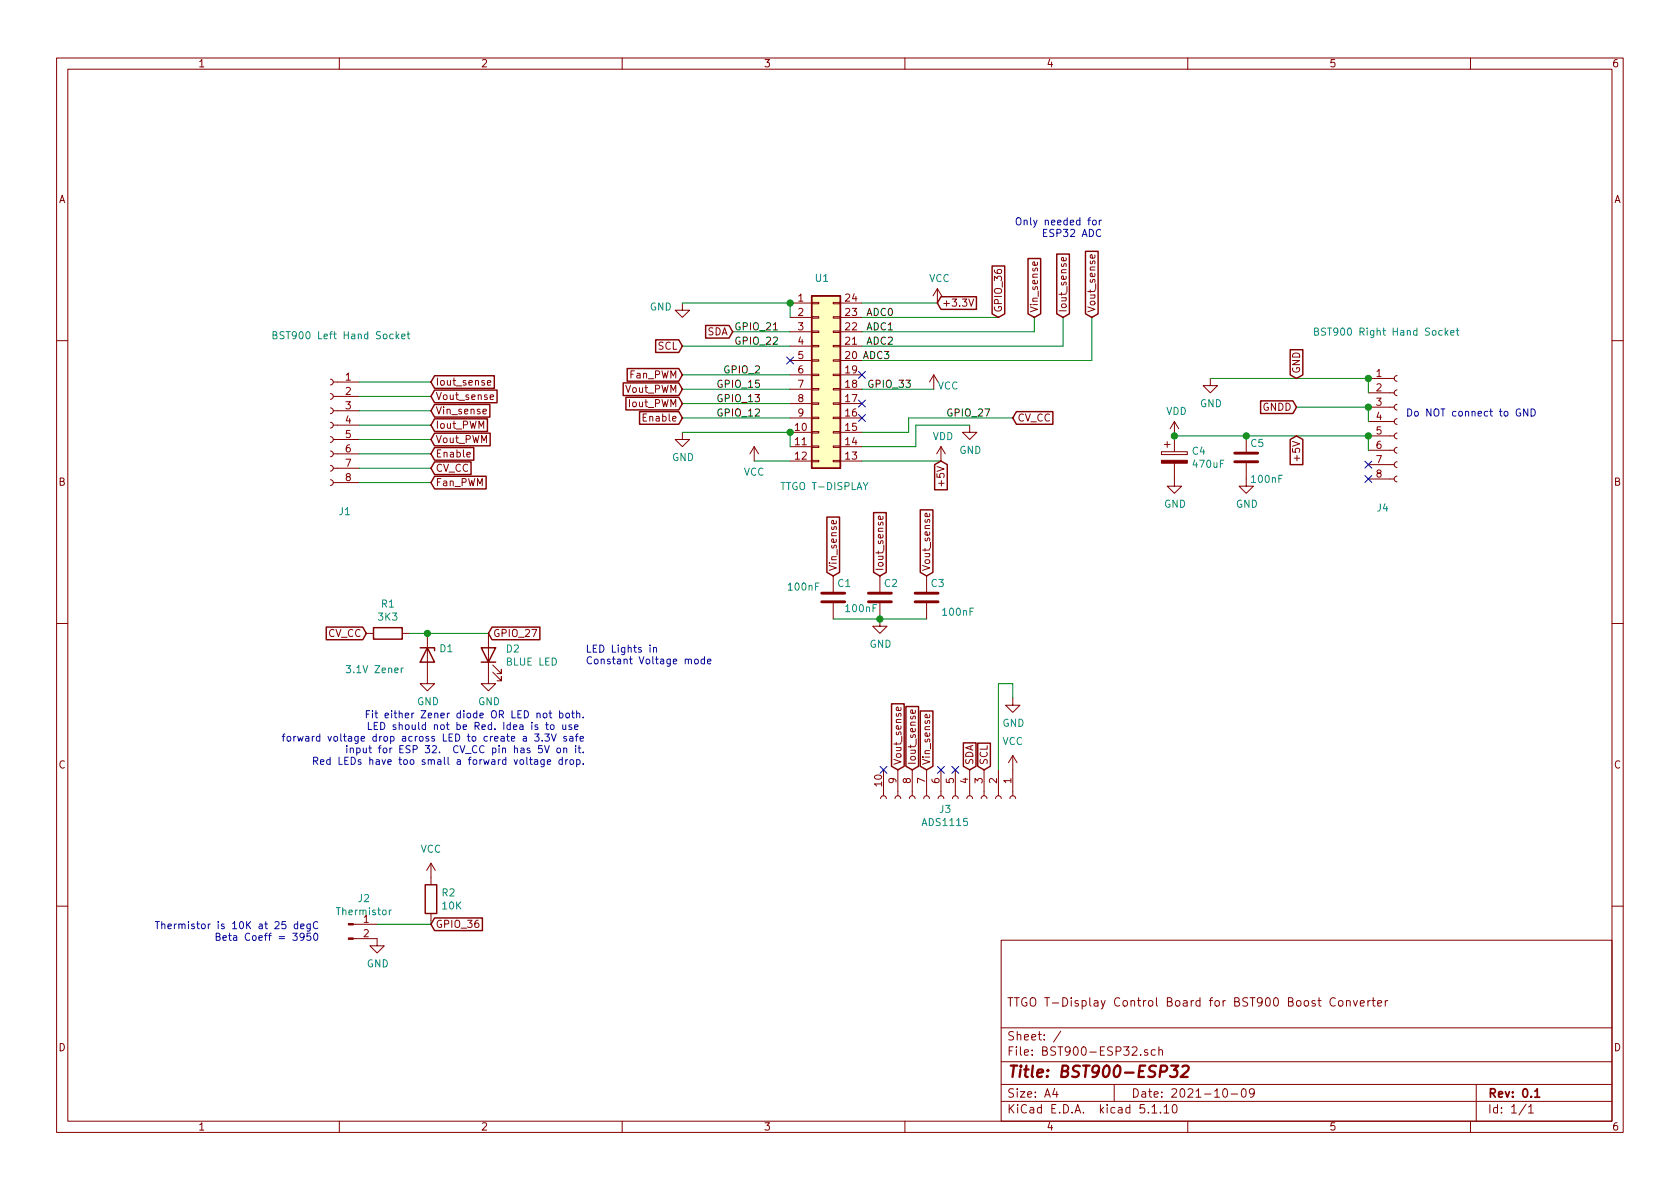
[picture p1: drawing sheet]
EESchema Schematic File Version 4
EELAYER 30 0
EELAYER END
$Descr A4 11693 8268
encoding utf-8
Sheet 1 1
Title "BST900-ESP32"
Date "2021-10-09"
Rev "0.1"
Comp ""
Comment1 "TTGO T-Display Control Board for BST900 Boost Converter"
Comment2 ""
Comment3 ""
Comment4 ""
$EndDescr
$Comp
L Connector:Conn_01x08_Female J1
U 1 1
P 2300 2950
F 0 "J1" H 2200 2350 50  0000 C CNN
F 1 "BST900 Left Hand Socket" H 2225 3575 50  0000 C CNN
F 2 "" H 2300 2950 50  0001 C CNN
F 3 "~" H 2300 2950 50  0001 C CNN
	1    2300 2950
	-1   0    0    -1  
$EndComp
Wire Wire Line
	2500 2650 3000 2650
Wire Wire Line
	2500 2750 3000 2750
Wire Wire Line
	2500 2850 3000 2850
Wire Wire Line
	2500 2950 3000 2950
Wire Wire Line
	2500 3050 3000 3050
Wire Wire Line
	2500 3150 3000 3150
Wire Wire Line
	2500 3250 3000 3250
Wire Wire Line
	2500 3350 3000 3350
Text GLabel 3000 3350 2    50   Input ~ 0
Fan_PWM
Text GLabel 3000 3250 2    50   Input ~ 0
CV_CC
Text GLabel 3000 3150 2    50   Input ~ 0
Enable
Text GLabel 3000 3050 2    50   Input ~ 0
Vout_PWM
Text GLabel 3000 2950 2    50   Input ~ 0
Iout_PWM
Text GLabel 3000 2850 2    50   Input ~ 0
Vin_sense
Text GLabel 3000 2750 2    50   Input ~ 0
Vout_sense
Text GLabel 3000 2650 2    50   Input ~ 0
Iout_sense
$Comp
L Connector:Conn_01x08_Female J4
U 1 1
P 9725 2925
F 0 "J4" H 9625 2325 50  0000 C CNN
F 1 "BST900 Right Hand Socket" H 9650 3550 50  0000 C CNN
F 2 "" H 9725 2925 50  0001 C CNN
F 3 "~" H 9725 2925 50  0001 C CNN
	1    9725 2925
	1    0    0    -1  
$EndComp
Wire Wire Line
	9525 2825 9025 2825
Text GLabel 9025 3025 3    50   Input ~ 0
+5V
Text GLabel 9025 2825 0    50   Input ~ 0
GNDD
Text GLabel 9025 2625 1    50   Input ~ 0
GND
NoConn ~ 9525 3325
NoConn ~ 9525 3225
Wire Wire Line
	9525 2725 9525 2625
Connection ~ 9525 2625
Wire Wire Line
	9525 2925 9525 2825
Connection ~ 9525 2825
Wire Wire Line
	9525 3125 9525 3025
Connection ~ 9525 3025
Text Notes 10700 2900 2    50   ~ 0
Do NOT connect to GND
Wire Wire Line
	8425 2625 9525 2625
$Comp
L power:GND #PWR017
U 1 1
P 8425 2625
F 0 "#PWR017" H 8425 2375 50  0001 C CNN
F 1 "GND" H 8430 2452 50  0000 C CNN
F 2 "" H 8425 2625 50  0001 C CNN
F 3 "" H 8425 2625 50  0001 C CNN
	1    8425 2625
	1    0    0    -1  
$EndComp
Wire Wire Line
	8175 3025 8675 3025
$Comp
L power:VDD #PWR015
U 1 1
P 8175 3025
F 0 "#PWR015" H 8175 2875 50  0001 C CNN
F 1 "VDD" H 8190 3198 50  0000 C CNN
F 2 "" H 8175 3025 50  0001 C CNN
F 3 "" H 8175 3025 50  0001 C CNN
	1    8175 3025
	1    0    0    -1  
$EndComp
$Comp
L device:CP C4
U 1 1
P 8175 3175
F 0 "C4" H 8293 3221 50  0000 L CNN
F 1 "470uF" H 8293 3130 50  0000 L CNN
F 2 "" H 8213 3025 50  0001 C CNN
F 3 "~" H 8175 3175 50  0001 C CNN
	1    8175 3175
	1    0    0    -1  
$EndComp
Connection ~ 8175 3025
$Comp
L power:GND #PWR016
U 1 1
P 8175 3325
F 0 "#PWR016" H 8175 3075 50  0001 C CNN
F 1 "GND" H 8180 3152 50  0000 C CNN
F 2 "" H 8175 3325 50  0001 C CNN
F 3 "" H 8175 3325 50  0001 C CNN
	1    8175 3325
	1    0    0    -1  
$EndComp
$Comp
L device:C C5
U 1 1
P 8675 3175
F 0 "C5" H 8700 3275 50  0000 L CNN
F 1 "100nF" H 8700 3025 50  0000 L CNN
F 2 "" H 8713 3025 50  0001 C CNN
F 3 "~" H 8675 3175 50  0001 C CNN
	1    8675 3175
	1    0    0    -1  
$EndComp
Connection ~ 8675 3025
Wire Wire Line
	8675 3025 9525 3025
$Comp
L power:GND #PWR018
U 1 1
P 8675 3325
F 0 "#PWR018" H 8675 3075 50  0001 C CNN
F 1 "GND" H 8680 3152 50  0000 C CNN
F 2 "" H 8675 3325 50  0001 C CNN
F 3 "" H 8675 3325 50  0001 C CNN
	1    8675 3325
	1    0    0    -1  
$EndComp
Text GLabel 2550 4400 0    50   Input ~ 0
CV_CC
$Comp
L device:R R1
U 1 1
P 2700 4400
F 0 "R1" V 2493 4400 50  0000 C CNN
F 1 "3K3" V 2584 4400 50  0000 C CNN
F 2 "" V 2630 4400 50  0001 C CNN
F 3 "~" H 2700 4400 50  0001 C CNN
	1    2700 4400
	0    1    1    0   
$EndComp
Wire Wire Line
	2850 4400 2975 4400
$Comp
L device:LED D2
U 1 1
P 3400 4550
F 0 "D2" V 3439 4432 50  0000 R CNN
F 1 "BLUE LED" V 3348 4432 50  0000 R CNN
F 2 "" H 3400 4550 50  0001 C CNN
F 3 "~" H 3400 4550 50  0001 C CNN
	1    3400 4550
	0    -1   -1   0   
$EndComp
$Comp
L power:GND #PWR04
U 1 1
P 3400 4700
F 0 "#PWR04" H 3400 4450 50  0001 C CNN
F 1 "GND" H 3405 4527 50  0000 C CNN
F 2 "" H 3400 4700 50  0001 C CNN
F 3 "" H 3400 4700 50  0001 C CNN
	1    3400 4700
	1    0    0    -1  
$EndComp
$Comp
L device:D_Zener D1
U 1 1
P 2975 4550
F 0 "D1" V 2929 4630 50  0000 L CNN
F 1 "3.1V Zener" V 3075 3975 50  0000 L CNN
F 2 "" H 2975 4550 50  0001 C CNN
F 3 "~" H 2975 4550 50  0001 C CNN
	1    2975 4550
	0    1    1    0   
$EndComp
Connection ~ 2975 4400
Wire Wire Line
	2975 4400 3400 4400
$Comp
L power:GND #PWR02
U 1 1
P 2975 4700
F 0 "#PWR02" H 2975 4450 50  0001 C CNN
F 1 "GND" H 2980 4527 50  0000 C CNN
F 2 "" H 2975 4700 50  0001 C CNN
F 3 "" H 2975 4700 50  0001 C CNN
	1    2975 4700
	1    0    0    -1  
$EndComp
Text Notes 4075 5325 2    50   ~ 0
Fit either Zener diode OR LED not both.\nLED should not be Red. Idea is to use \nforward voltage drop across LED to create a 3.3V safe\ninput for ESP 32.  CV_CC pin has 5V on it.\nRed LEDs have too small a forward voltage drop.
Text GLabel 3400 4400 2    50   Input ~ 0
GPIO_27
$Comp
L Connector_Generic:Conn_02x12_Counter_Clockwise U1
U 1 1
P 5700 2600
F 0 "U1" H 5775 3275 50  0000 R CNN
F 1 "TTGO T-DISPLAY" H 6050 1825 50  0000 R CNN
F 2 "" H 5700 2600 50  0001 C CNN
F 3 "~" H 5700 2600 50  0001 C CNN
	1    5700 2600
	1    0    0    -1  
$EndComp
Wire Wire Line
	6000 3200 6550 3200
$Comp
L power:VDD #PWR011
U 1 1
P 6550 3200
F 0 "#PWR011" H 6550 3050 50  0001 C CNN
F 1 "VDD" H 6565 3373 50  0000 C CNN
F 2 "" H 6550 3200 50  0001 C CNN
F 3 "" H 6550 3200 50  0001 C CNN
	1    6550 3200
	1    0    0    -1  
$EndComp
Text GLabel 6550 3200 3    50   Input ~ 0
+5V
Wire Wire Line
	5500 2200 5500 2100
Wire Wire Line
	5500 2100 4750 2100
Connection ~ 5500 2100
$Comp
L power:GND #PWR05
U 1 1
P 4750 2100
F 0 "#PWR05" H 4750 1850 50  0001 C CNN
F 1 "GND" H 4600 2075 50  0000 C CNN
F 2 "" H 4750 2100 50  0001 C CNN
F 3 "" H 4750 2100 50  0001 C CNN
	1    4750 2100
	1    0    0    -1  
$EndComp
Wire Wire Line
	5500 3100 5500 3000
Wire Wire Line
	5500 3000 4750 3000
Connection ~ 5500 3000
$Comp
L power:GND #PWR06
U 1 1
P 4750 3000
F 0 "#PWR06" H 4750 2750 50  0001 C CNN
F 1 "GND" H 4755 2827 50  0000 C CNN
F 2 "" H 4750 3000 50  0001 C CNN
F 3 "" H 4750 3000 50  0001 C CNN
	1    4750 3000
	1    0    0    -1  
$EndComp
Wire Wire Line
	6000 3100 6375 3100
Wire Wire Line
	6375 3100 6375 2950
Wire Wire Line
	6375 2950 6750 2950
$Comp
L power:GND #PWR012
U 1 1
P 6750 2950
F 0 "#PWR012" H 6750 2700 50  0001 C CNN
F 1 "GND" H 6755 2777 50  0000 C CNN
F 2 "" H 6750 2950 50  0001 C CNN
F 3 "" H 6750 2950 50  0001 C CNN
	1    6750 2950
	1    0    0    -1  
$EndComp
Wire Wire Line
	6000 2100 6525 2100
$Comp
L power:VCC #PWR010
U 1 1
P 6525 2100
F 0 "#PWR010" H 6525 1950 50  0001 C CNN
F 1 "VCC" H 6540 2273 50  0000 C CNN
F 2 "" H 6525 2100 50  0001 C CNN
F 3 "" H 6525 2100 50  0001 C CNN
	1    6525 2100
	1    0    0    -1  
$EndComp
Wire Wire Line
	5500 3200 5250 3200
$Comp
L power:VCC #PWR07
U 1 1
P 5250 3200
F 0 "#PWR07" H 5250 3050 50  0001 C CNN
F 1 "VCC" H 5250 3125 50  0000 C CNN
F 2 "" H 5250 3200 50  0001 C CNN
F 3 "" H 5250 3200 50  0001 C CNN
	1    5250 3200
	1    0    0    -1  
$EndComp
Text GLabel 6525 2100 2    50   Input ~ 0
+3.3V
$Comp
L Connector:Conn_01x02_Male J2
U 1 1
P 2425 6425
F 0 "J2" H 2533 6606 50  0000 C CNN
F 1 "Thermistor" H 2533 6515 50  0000 C CNN
F 2 "" H 2425 6425 50  0001 C CNN
F 3 "~" H 2425 6425 50  0001 C CNN
	1    2425 6425
	1    0    0    -1  
$EndComp
$Comp
L device:R R2
U 1 1
P 3000 6250
F 0 "R2" H 3070 6296 50  0000 L CNN
F 1 "10K" H 3070 6205 50  0000 L CNN
F 2 "" V 2930 6250 50  0001 C CNN
F 3 "~" H 3000 6250 50  0001 C CNN
	1    3000 6250
	1    0    0    -1  
$EndComp
Wire Wire Line
	2625 6425 3000 6425
Wire Wire Line
	3000 6425 3000 6400
$Comp
L power:VCC #PWR03
U 1 1
P 3000 6100
F 0 "#PWR03" H 3000 5950 50  0001 C CNN
F 1 "VCC" H 3000 6300 50  0000 C CNN
F 2 "" H 3000 6100 50  0001 C CNN
F 3 "" H 3000 6100 50  0001 C CNN
	1    3000 6100
	1    0    0    -1  
$EndComp
$Comp
L power:GND #PWR01
U 1 1
P 2625 6525
F 0 "#PWR01" H 2625 6275 50  0001 C CNN
F 1 "GND" H 2630 6352 50  0000 C CNN
F 2 "" H 2625 6525 50  0001 C CNN
F 3 "" H 2625 6525 50  0001 C CNN
	1    2625 6525
	1    0    0    -1  
$EndComp
Text Notes 2225 6550 2    50   ~ 0
Thermistor is 10K at 25 degC\nBeta Coeff = 3950
Wire Wire Line
	6000 2200 6950 2200
Text GLabel 6950 2200 1    50   Input ~ 0
GPIO_36
Text Label 6225 2200 2    50   ~ 0
ADC0
Text GLabel 3000 6425 2    50   Input ~ 0
GPIO_36
Wire Wire Line
	6000 2300 7200 2300
Wire Wire Line
	7200 2300 7200 2200
Text Label 6225 2300 2    50   ~ 0
ADC1
Text GLabel 7200 2200 1    50   Input ~ 0
Vin_sense
Wire Wire Line
	6000 2400 7400 2400
Wire Wire Line
	7400 2400 7400 2200
Text Label 6225 2400 2    50   ~ 0
ADC2
Text GLabel 7400 2200 1    50   Input ~ 0
Iout_sense
Wire Wire Line
	6000 2500 7600 2500
Wire Wire Line
	7600 2500 7600 2200
Text GLabel 7600 2200 1    50   Input ~ 0
Vout_sense
Text Label 6200 2500 2    50   ~ 0
ADC3
Wire Wire Line
	6000 2700 6500 2700
$Comp
L power:VCC #PWR09
U 1 1
P 6500 2700
F 0 "#PWR09" H 6500 2550 50  0001 C CNN
F 1 "VCC" H 6600 2725 50  0000 C CNN
F 2 "" H 6500 2700 50  0001 C CNN
F 3 "" H 6500 2700 50  0001 C CNN
	1    6500 2700
	1    0    0    -1  
$EndComp
Text Label 6350 2700 2    50   ~ 0
GPIO_33
NoConn ~ 6000 2600
Wire Wire Line
	5500 2700 4750 2700
Text GLabel 4750 2700 0    50   Input ~ 0
Vout_PWM
Text Label 5300 2700 2    50   ~ 0
GPIO_15
Wire Wire Line
	5500 2800 4750 2800
Text GLabel 4750 2800 0    50   Input ~ 0
Iout_PWM
Text Label 5300 2800 2    50   ~ 0
GPIO_13
Wire Wire Line
	4750 2900 5500 2900
Text GLabel 4750 2900 0    50   Input ~ 0
Enable
Text Label 5300 2900 2    50   ~ 0
GPIO_12
Wire Wire Line
	5500 2600 4750 2600
Text GLabel 4750 2600 0    50   Input ~ 0
Fan_PWM
Text Label 5300 2600 2    50   ~ 0
GPIO_2
Wire Wire Line
	6000 3000 6325 3000
Wire Wire Line
	6325 3000 6325 2900
Wire Wire Line
	6325 2900 7050 2900
Text GLabel 7050 2900 2    50   Input ~ 0
CV_CC
Text Label 6900 2900 2    50   ~ 0
GPIO_27
Wire Wire Line
	5500 2300 5100 2300
Text GLabel 5100 2300 0    50   Input ~ 0
SDA
Text Label 5425 2300 2    50   ~ 0
GPIO_21
Wire Wire Line
	5500 2400 4750 2400
Text GLabel 4750 2400 0    50   Input ~ 0
SCL
Text Label 5425 2400 2    50   ~ 0
GPIO_22
NoConn ~ 5500 2500
NoConn ~ 6000 2900
NoConn ~ 6000 2800
Text Notes 7675 1650 2    50   ~ 0
Only needed for\nESP32 ADC
$Comp
L device:C C1
U 1 1
P 5800 4150
F 0 "C1" H 5825 4250 50  0000 L CNN
F 1 "100nF" H 5475 4225 50  0000 L CNN
F 2 "" H 5838 4000 50  0001 C CNN
F 3 "~" H 5800 4150 50  0001 C CNN
	1    5800 4150
	1    0    0    -1  
$EndComp
$Comp
L device:C C2
U 1 1
P 6125 4150
F 0 "C2" H 6150 4250 50  0000 L CNN
F 1 "100nF" H 5875 4075 50  0000 L CNN
F 2 "" H 6163 4000 50  0001 C CNN
F 3 "~" H 6125 4150 50  0001 C CNN
	1    6125 4150
	1    0    0    -1  
$EndComp
$Comp
L device:C C3
U 1 1
P 6450 4150
F 0 "C3" H 6475 4250 50  0000 L CNN
F 1 "100nF" H 6550 4050 50  0000 L CNN
F 2 "" H 6488 4000 50  0001 C CNN
F 3 "~" H 6450 4150 50  0001 C CNN
	1    6450 4150
	1    0    0    -1  
$EndComp
Wire Wire Line
	5800 4300 6125 4300
Wire Wire Line
	6125 4300 6450 4300
Connection ~ 6125 4300
$Comp
L power:GND #PWR08
U 1 1
P 6125 4300
F 0 "#PWR08" H 6125 4050 50  0001 C CNN
F 1 "GND" H 6130 4127 50  0000 C CNN
F 2 "" H 6125 4300 50  0001 C CNN
F 3 "" H 6125 4300 50  0001 C CNN
	1    6125 4300
	1    0    0    -1  
$EndComp
Text GLabel 5800 4000 1    50   Input ~ 0
Vin_sense
Text GLabel 6125 4000 1    50   Input ~ 0
Iout_sense
Text GLabel 6450 4000 1    50   Input ~ 0
Vout_sense
$Comp
L Connector:Conn_01x10_Female J3
U 1 1
P 6650 5550
F 0 "J3" V 6723 5480 50  0000 C CNN
F 1 "ADS1115" V 6814 5480 50  0000 C CNN
F 2 "" H 6650 5550 50  0001 C CNN
F 3 "~" H 6650 5550 50  0001 C CNN
	1    6650 5550
	0    1    1    0   
$EndComp
$Comp
L power:VCC #PWR014
U 1 1
P 7050 5350
F 0 "#PWR014" H 7050 5200 50  0001 C CNN
F 1 "VCC" H 7050 5550 50  0000 C CNN
F 2 "" H 7050 5350 50  0001 C CNN
F 3 "" H 7050 5350 50  0001 C CNN
	1    7050 5350
	1    0    0    -1  
$EndComp
$Comp
L power:GND #PWR013
U 1 1
P 7050 4850
F 0 "#PWR013" H 7050 4600 50  0001 C CNN
F 1 "GND" H 7055 4677 50  0000 C CNN
F 2 "" H 7050 4850 50  0001 C CNN
F 3 "" H 7050 4850 50  0001 C CNN
	1    7050 4850
	1    0    0    -1  
$EndComp
Wire Wire Line
	6950 5350 6950 4750
Wire Wire Line
	6950 4750 7050 4750
Wire Wire Line
	7050 4750 7050 4850
Text GLabel 6850 5350 1    50   Input ~ 0
SCL
Text GLabel 6750 5350 1    50   Input ~ 0
SDA
NoConn ~ 6650 5350
NoConn ~ 6550 5350
Text GLabel 6450 5350 1    50   Input ~ 0
Vin_sense
Text GLabel 6350 5350 1    50   Input ~ 0
Iout_sense
Text GLabel 6250 5350 1    50   Input ~ 0
Vout_sense
NoConn ~ 6150 5350
Text Notes 4075 4625 0    50   ~ 0
LED Lights in\nConstant Voltage mode
$EndSCHEMATC
